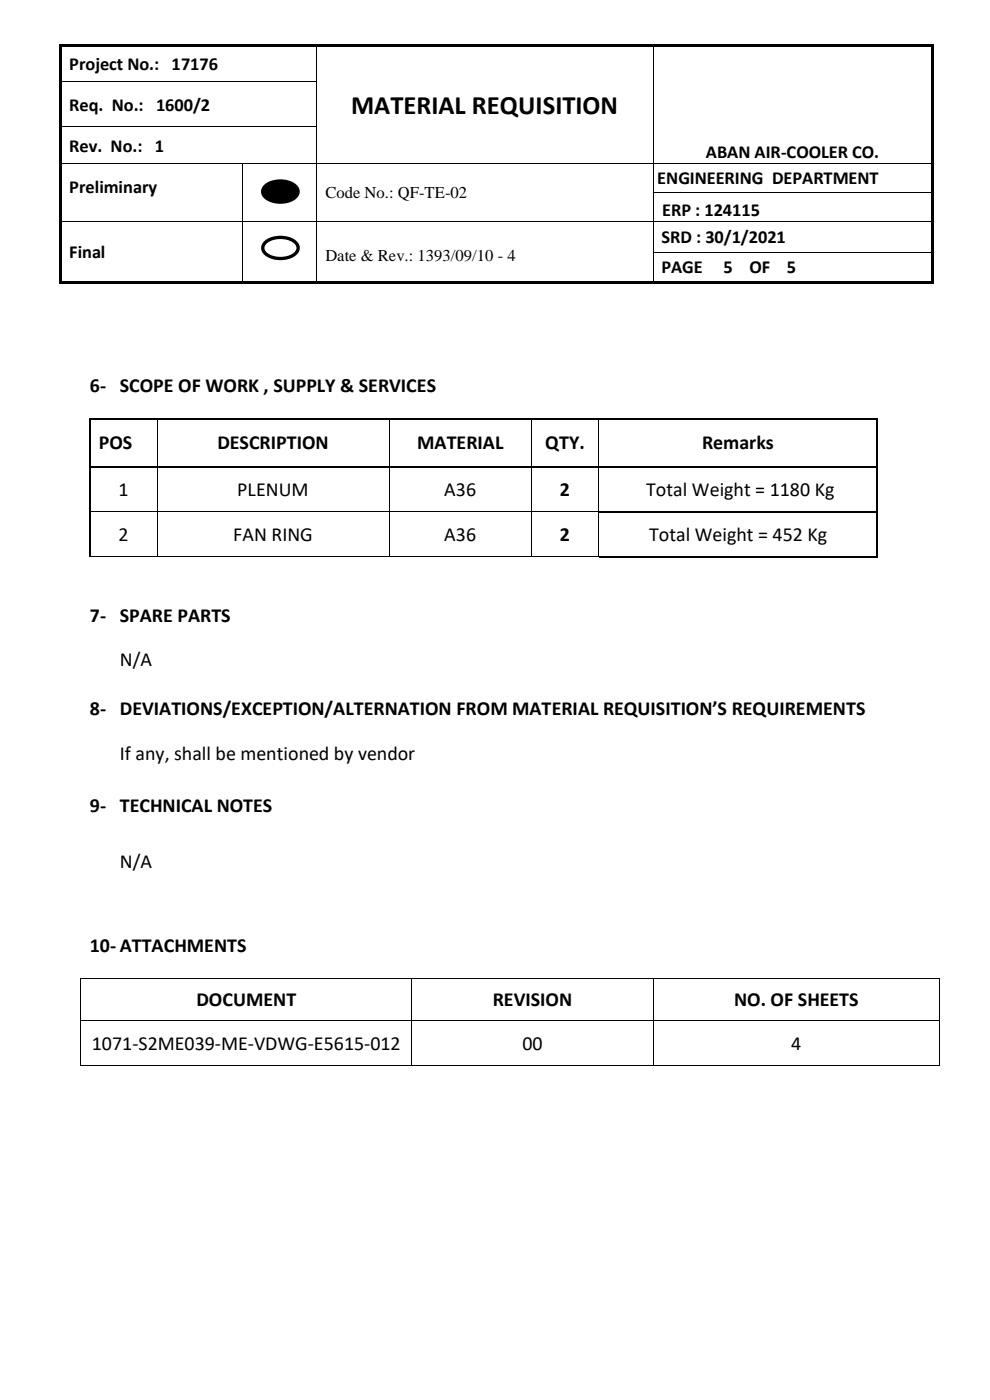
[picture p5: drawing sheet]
<svg xmlns="http://www.w3.org/2000/svg" width="210mm" height="297mm" viewBox="0 0 210 297" stroke-linecap="round" stroke-linejoin="round" font-family="sans-serif">
<g fill="#000">
<path d="M12.5 9.3h.5v.6h-.5z" fill-rule="evenodd"/>
<path d="M12.5 9.3h.5v.5h-.5z" fill-rule="evenodd"/>
<path d="M12.5 9.9h.5v7.3h-.5z" fill-rule="evenodd"/>
<path d="M12.5 17.2h.5v.5h-.5z" fill-rule="evenodd"/>
<path d="M13 9.3h54v.5h-54z" fill-rule="evenodd"/>
<path d="M67 9.8l.2 .1z" fill-rule="evenodd"/>
<path d="M67 9.3h.5v.5h-.5z" fill-rule="evenodd"/>
<path d="M67 17.2h.2v.5h-.2z" fill-rule="evenodd"/>
<path d="M67.5 9.3h71v.5h-71z" fill-rule="evenodd"/>
<path d="M138.5 9.8l.1 .1z" fill-rule="evenodd"/>
<path d="M138.5 9.3h.5v.5h-.5z" fill-rule="evenodd"/>
<path d="M138.5 17.2h.1v.5h-.1z" fill-rule="evenodd"/>
<path d="M139 9.3h58.5v.5h-58.5z" fill-rule="evenodd"/>
<path d="M197.5 9.3h.5v.6h-.5z" fill-rule="evenodd"/>
<path d="M197.5 9.3h.5v.5h-.5z" fill-rule="evenodd"/>
<path d="M197.5 9.9h.5v7.3h-.5z" fill-rule="evenodd"/>
<path d="M197.5 17.2h.5v.5h-.5z" fill-rule="evenodd"/>
<path d="M12.5 17.7h.5v9h-.5z" fill-rule="evenodd"/>
<path d="M12.5 26.7h.5v.5h-.5z" fill-rule="evenodd"/>
<path d="M12.5 27.2h.5v7.4h-.5z" fill-rule="evenodd"/>
<path d="M12.5 34.6h.5v.1h-.5z" fill-rule="evenodd"/>
<path d="M51.4 34.6h.1v.1h-.1z" fill-rule="evenodd"/>
<path d="M67 26.7h.2v.5h-.2z" fill-rule="evenodd"/>
<path d="M67 34.6h.2v.1h-.2z" fill-rule="evenodd"/>
<path d="M138.5 26.7h.1v.5h-.1z" fill-rule="evenodd"/>
<path d="M138.5 34.6h.1v.1h-.1z" fill-rule="evenodd"/>
<path d="M197.5 17.7h.5v9h-.5z" fill-rule="evenodd"/>
<path d="M197.5 26.7h.5v.5h-.5z" fill-rule="evenodd"/>
<path d="M197.5 27.2h.5v7.4h-.5z" fill-rule="evenodd"/>
<path d="M197.5 34.6h.5v.1h-.5z" fill-rule="evenodd"/>
<path d="M12.5 34.7h.5v6.2h-.5z" fill-rule="evenodd"/>
<path d="M12.5 40.9h.5v.1h-.5z" fill-rule="evenodd"/>
<path d="M12.5 41h.5v5.8h-.5z" fill-rule="evenodd"/>
<path d="M12.5 46.8h.5v.2h-.5z" fill-rule="evenodd"/>
<path d="M12.5 47h.5v6.4h-.5z" fill-rule="evenodd"/>
<path d="M12.5 53.4h.5v.2h-.5z" fill-rule="evenodd"/>
<path d="M12.5 53.6h.5v6.1h-.5z" fill-rule="evenodd"/>
<path d="M51.4 40.9h.1v.1h-.1z" fill-rule="evenodd"/>
<path d="M51.4 46.8h.1v.2h-.1z" fill-rule="evenodd"/>
<path d="M51.4 53.4h.1v.2h-.1z" fill-rule="evenodd"/>
<path d="M56.1 39.7a5.2 5.2 0 0 1 6.8 0 1.73 1.73 0 0 1-1.1 2.7 5.3 5.3 0 0 1-5.7-.8 1.46 1.46 0 0 1 0-1.9z" fill-rule="evenodd"/>
<path d="M67 40.9h.2v.1h-.2z" fill-rule="evenodd"/>
<path d="M67 46.8h.2v.2h-.2z" fill-rule="evenodd"/>
<path d="M67 53.4h.2v.2h-.2z" fill-rule="evenodd"/>
<path d="M138.5 40.9h.1v.1h-.1z" fill-rule="evenodd"/>
<path d="M138.5 46.8h.1v.2h-.1z" fill-rule="evenodd"/>
<path d="M138.5 53.4h.1v.2h-.1z" fill-rule="evenodd"/>
<path d="M197.5 34.7h.5v6.2h-.5z" fill-rule="evenodd"/>
<path d="M197.5 40.9h.5v.1h-.5z" fill-rule="evenodd"/>
<path d="M197.5 41h.5v5.8h-.5z" fill-rule="evenodd"/>
<path d="M197.5 46.8h.5v.2h-.5z" fill-rule="evenodd"/>
<path d="M197.5 47h.5v6.4h-.5z" fill-rule="evenodd"/>
<path d="M197.5 53.4h.5v.2h-.5z" fill-rule="evenodd"/>
<path d="M197.5 53.6h.5v6.1h-.5z" fill-rule="evenodd"/>
<path d="M12.5 59.7h.5v.5h-.5z" fill-rule="evenodd"/>
<path d="M12.5 59.7h.5v.5h-.5z" fill-rule="evenodd"/>
<path d="M13 59.7h38.4v.5h-38.4z" fill-rule="evenodd"/>
<path d="M51.4 59.7h.5v.5h-.5z" fill-rule="evenodd"/>
<path d="M51.9 59.7h15.1v.5h-15.1z" fill-rule="evenodd"/>
<path d="M67 59.7h.5v.5h-.5z" fill-rule="evenodd"/>
<path d="M67.5 59.7h71v.5h-71z" fill-rule="evenodd"/>
<path d="M138.5 59.7h.5v.5h-.5z" fill-rule="evenodd"/>
<path d="M139 59.7h58.5v.5h-58.5z" fill-rule="evenodd"/>
<path d="M197.5 59.7h.5v.5h-.5z" fill-rule="evenodd"/>
<path d="M197.5 59.7h.5v.5h-.5z" fill-rule="evenodd"/>
</g>
<g fill="none" stroke="#000" stroke-width=".21">
<path d="M13 17.3h54M67.1 9.9v7.3M67.1 17.7v9M138.5 9.9v7.3M138.5 17.7v9M13 26.8h54M13 34.6h38.4M51.4 34.7v6.2M51.5 34.6h15.5M67.1 27.2v7.4M67.1 34.7v6.2M67.2 34.6h71.3"/>
<path d="M138.5 27.2v7.4M138.5 34.7v6.2M138.6 34.6h58.9M13 46.9h38.4M51.4 41v5.8M51.4 47v6.4M51.4 53.6v6.1M51.5 46.9h15.5M67.1 41v5.8M67.1 47v6.4M67.1 53.6v6.1M67.2 46.9h71.3"/>
<path d="M138.5 41v5.8M138.5 47v6.4M138.5 53.6v6.1M138.6 40.9h58.9M138.6 46.9h58.9M138.6 53.5h58.9"/>
</g>
<path d="M56.1 39.7a5.2 5.2 0 0 1 6.8 0 1.73 1.73 0 0 1-1.1 2.7 5.3 5.3 0 0 1-5.7-.8 1.46 1.46 0 0 1 0-1.9z" fill="none" stroke="#000" stroke-width=".71" stroke-linecap="butt"/>
<path d="M56.1 51.6a5.2 5.2 0 0 1 6.8 0 1.73 1.73 0 0 1-1.1 2.8 5.3 5.3 0 0 1-5.7-.8 1.46 1.46 0 0 1 0-2z" fill-rule="evenodd" fill="#fff"/>
<path d="M56.1 51.6a5.2 5.2 0 0 1 6.8 0 1.73 1.73 0 0 1-1.1 2.8 5.3 5.3 0 0 1-5.7-.8 1.46 1.46 0 0 1 0-2z" fill="none" stroke="#000" stroke-width=".71" stroke-linecap="butt"/>
<g fill="#000">
<path d="M18.9 88.7h.3v.3h-.3z" fill-rule="evenodd"/>
<path d="M18.9 88.7h.3v.3h-.3z" fill-rule="evenodd"/>
<path d="M18.9 98.8h.3v.4h-.3z" fill-rule="evenodd"/>
<path d="M33.3 88.7h.3v.3h-.3z" fill-rule="evenodd"/>
<path d="M33.3 98.8h.3v.4h-.3z" fill-rule="evenodd"/>
<path d="M82.5 88.7h.3v.3h-.3z" fill-rule="evenodd"/>
<path d="M82.5 98.8h.3v.4h-.3z" fill-rule="evenodd"/>
<path d="M112.7 88.7h.3v.3h-.3z" fill-rule="evenodd"/>
<path d="M112.7 98.8h.3v.4h-.3z" fill-rule="evenodd"/>
<path d="M126.9 88.7h.4v.3h-.4z" fill-rule="evenodd"/>
<path d="M126.9 98.8h.4v.4h-.4z" fill-rule="evenodd"/>
<path d="M186 88.7h.3v.3h-.3z" fill-rule="evenodd"/>
<path d="M186 88.7h.3v.3h-.3z" fill-rule="evenodd"/>
<path d="M186 98.8h.3v.4h-.3z" fill-rule="evenodd"/>
<path d="M18.9 108.4h.3v.4h-.3z" fill-rule="evenodd"/>
<path d="M33.3 108.4h.2v.4h-.2z" fill-rule="evenodd"/>
<path d="M33.3 118h.2v.2h-.2z" fill-rule="evenodd"/>
<path d="M82.5 108.4h.2v.4h-.2z" fill-rule="evenodd"/>
<path d="M82.5 118h.2v.2h-.2z" fill-rule="evenodd"/>
<path d="M112.7 108.4h.1v.4h-.1z" fill-rule="evenodd"/>
<path d="M112.7 118h.1v.2h-.1z" fill-rule="evenodd"/>
<path d="M126.9 108.4h.2v.4h-.2z" fill-rule="evenodd"/>
<path d="M126.9 118h.2v.2h-.2z" fill-rule="evenodd"/>
<path d="M126.9 118h.2v.2h-.2z" fill-rule="evenodd"/>
<path d="M186 108.4h.3v.4h-.3z" fill-rule="evenodd"/>
<path d="M186 118h.3v.4h-.3z" fill-rule="evenodd"/>
<path d="M186 118h.3v.4h-.3z" fill-rule="evenodd"/>
<path d="M17.1 207.5h.1v.1h-.1z" fill-rule="evenodd"/>
<path d="M17.1 207.5h.1v.1h-.1z" fill-rule="evenodd"/>
<path d="M17.1 216.5h.1v.2h-.1z" fill-rule="evenodd"/>
<path d="M87.3 207.5h.1v.1h-.1z" fill-rule="evenodd"/>
<path d="M87.3 216.5h.1v.2h-.1z" fill-rule="evenodd"/>
<path d="M138.5 207.5h.2v.1h-.2z" fill-rule="evenodd"/>
<path d="M138.5 216.5h.2v.2h-.2z" fill-rule="evenodd"/>
<path d="M199.2 207.5h.1v.1h-.1z" fill-rule="evenodd"/>
<path d="M199.2 207.5h.1v.1h-.1z" fill-rule="evenodd"/>
<path d="M199.2 216.5h.1v.2h-.1z" fill-rule="evenodd"/>
<path d="M17.1 226.1h.1v.1h-.1z" fill-rule="evenodd"/>
<path d="M17.1 226.1h.1v.1h-.1z" fill-rule="evenodd"/>
<path d="M87.3 226.1h.1v.1h-.1z" fill-rule="evenodd"/>
<path d="M138.5 226.1h.2v.1h-.2z" fill-rule="evenodd"/>
<path d="M199.2 226.1h.1v.1h-.1z" fill-rule="evenodd"/>
<path d="M199.2 226.1h.1v.1h-.1z" fill-rule="evenodd"/>
</g>
<g fill="none" stroke="#000" stroke-width=".34">
<path d="M19 89v9.8M19 99.2v9.2M19.2 88.8h14.1M19.2 99h14.1M33.6 88.8h48.9M33.6 99h48.9M82.8 88.8h29.9M82.8 99h29.9M113 88.8h13.9M113 99h13.9M127.3 88.8h58.7M127.3 99h58.7"/>
<path d="M186.1 89v9.8M186.1 99.2v9.2M19 108.8v9.2M127.1 108.6h58.9M127.1 118.2h58.9M186.1 108.8v9.2"/>
</g>
<g fill="none" stroke="#000" stroke-width=".21">
<path d="M33.4 89v9.8M33.4 99.2v9.2M82.6 89v9.8M82.6 99.2v9.2M112.8 89v9.8M112.8 99.2v9.2M127 89v9.8M127 99.2v9.2M18.9 118.1h14.4M19.2 108.5h14.1M33.4 108.8v9.2M33.5 108.5h49"/>
<path d="M33.5 118.1h49M82.6 108.8v9.2M82.7 108.5h30M82.7 118.1h30M112.8 108.8v9.2M112.8 108.5h14.1M112.8 118.1h14.1M127 108.8v9.2M17.1 207.6v8.9M17.1 216.7v9.4M17.2 207.6h70.1M17.2 216.6h70.1"/>
<path d="M87.4 207.6v8.9M87.4 216.7v9.4M87.4 207.6h51.1M87.4 216.6h51.1M138.6 207.6v8.9M138.6 216.7v9.4M138.7 207.6h60.5M138.7 216.6h60.5M199.3 207.6v8.9M199.3 216.7v9.4M17.2 226.1h70.1M87.4 226.1h51.1"/>
<path d="M138.7 226.1h60.5"/>
</g>
<path d="M46.6 230.8h5.8v7.4h-5.8z" fill-rule="evenodd" fill="#fff"/>
<text font-size="5.6" x="74.5" y="24.2">MATERIAL REQUISITION</text>
<g font-size="4.2">
<text x="19" y="83.2">6- SCOPE OF WORK , SUPPLY &amp; SERVICES</text>
<text x="21" y="95.4">POS</text>
<text x="46.1" y="95.4">DESCRIPTION</text>
<text x="88.5" y="95.4">MATERIAL</text>
<text x="115.7" y="95.4">QTY.</text>
<text x="149" y="95.4">Remarks</text>
<text x="25.1" y="105.3">1</text>
<text x="50.3" y="105.3">PLENUM</text>
<text x="94.3" y="105.3">A36</text>
<text x="118.8" y="105.3">2</text>
<text x="137.1" y="105.3">Total Weight = 1180 Kg</text>
<text x="25.1" y="114.9">2</text>
<text x="49.5" y="114.9">FAN RING</text>
<text x="94.3" y="114.9">A36</text>
<text x="118.8" y="114.9">2</text>
<text x="137.7" y="114.9">Total Weight = 452 Kg</text>
<text x="19" y="131.9">7- SPARE PARTS</text>
<text x="25.4" y="141.4">N/A</text>
<text x="19" y="151.7">8- DEVIATIONS/EXCEPTION/ALTERNATION FROM MATERIAL REQUISITION’S REQUIREMENTS</text>
<text x="25.4" y="161.2">If any, shall be mentioned by vendor</text>
<text x="19" y="172.3">9- TECHNICAL NOTES</text>
<text x="25.4" y="184.2">N/A</text>
<text x="19" y="202">10- ATTACHMENTS</text>
<text x="41.7" y="213.5">DOCUMENT</text>
<text x="104.5" y="213.5">REVISION</text>
<text x="155.7" y="213.5">NO. OF SHEETS</text>
<text x="19.5" y="222.8">1071-S2ME039-ME-VDWG-E5615-012</text>
<text x="110.8" y="222.8">00</text>
<text x="167.8" y="222.8">4</text>
</g>
<g font-size="3.9">
<text x="14.7" y="14.8">Project No.: 17176</text>
<text x="14.7" y="23.5">Req. No.: 1600/2</text>
<text x="14.7" y="32.2">Rev. No.: 1</text>
<text x="149.8" y="33.5">ABAN AIR-COOLER CO.</text>
<text x="14.7" y="41">Preliminary</text>
<text x="139.4" y="39.1">ENGINEERING DEPARTMENT</text>
<text x="140.4" y="45.8">ERP : 124115</text>
<text x="140.3" y="51.5">SRD : 30/1/2021</text>
<text x="14.7" y="54.8">Final</text>
<text x="140.3" y="58">PAGE</text>
<text x="153.5" y="58">5</text>
<text x="159" y="58">OF</text>
<text x="166.9" y="58">5</text>
</g>
<g font-size="3.5">
<text x="69" y="42">Code No.: QF-TE-02</text>
<text x="69" y="55.3">Date &amp; Rev.: 1393/09/10 - 4</text>
</g>
</svg>
